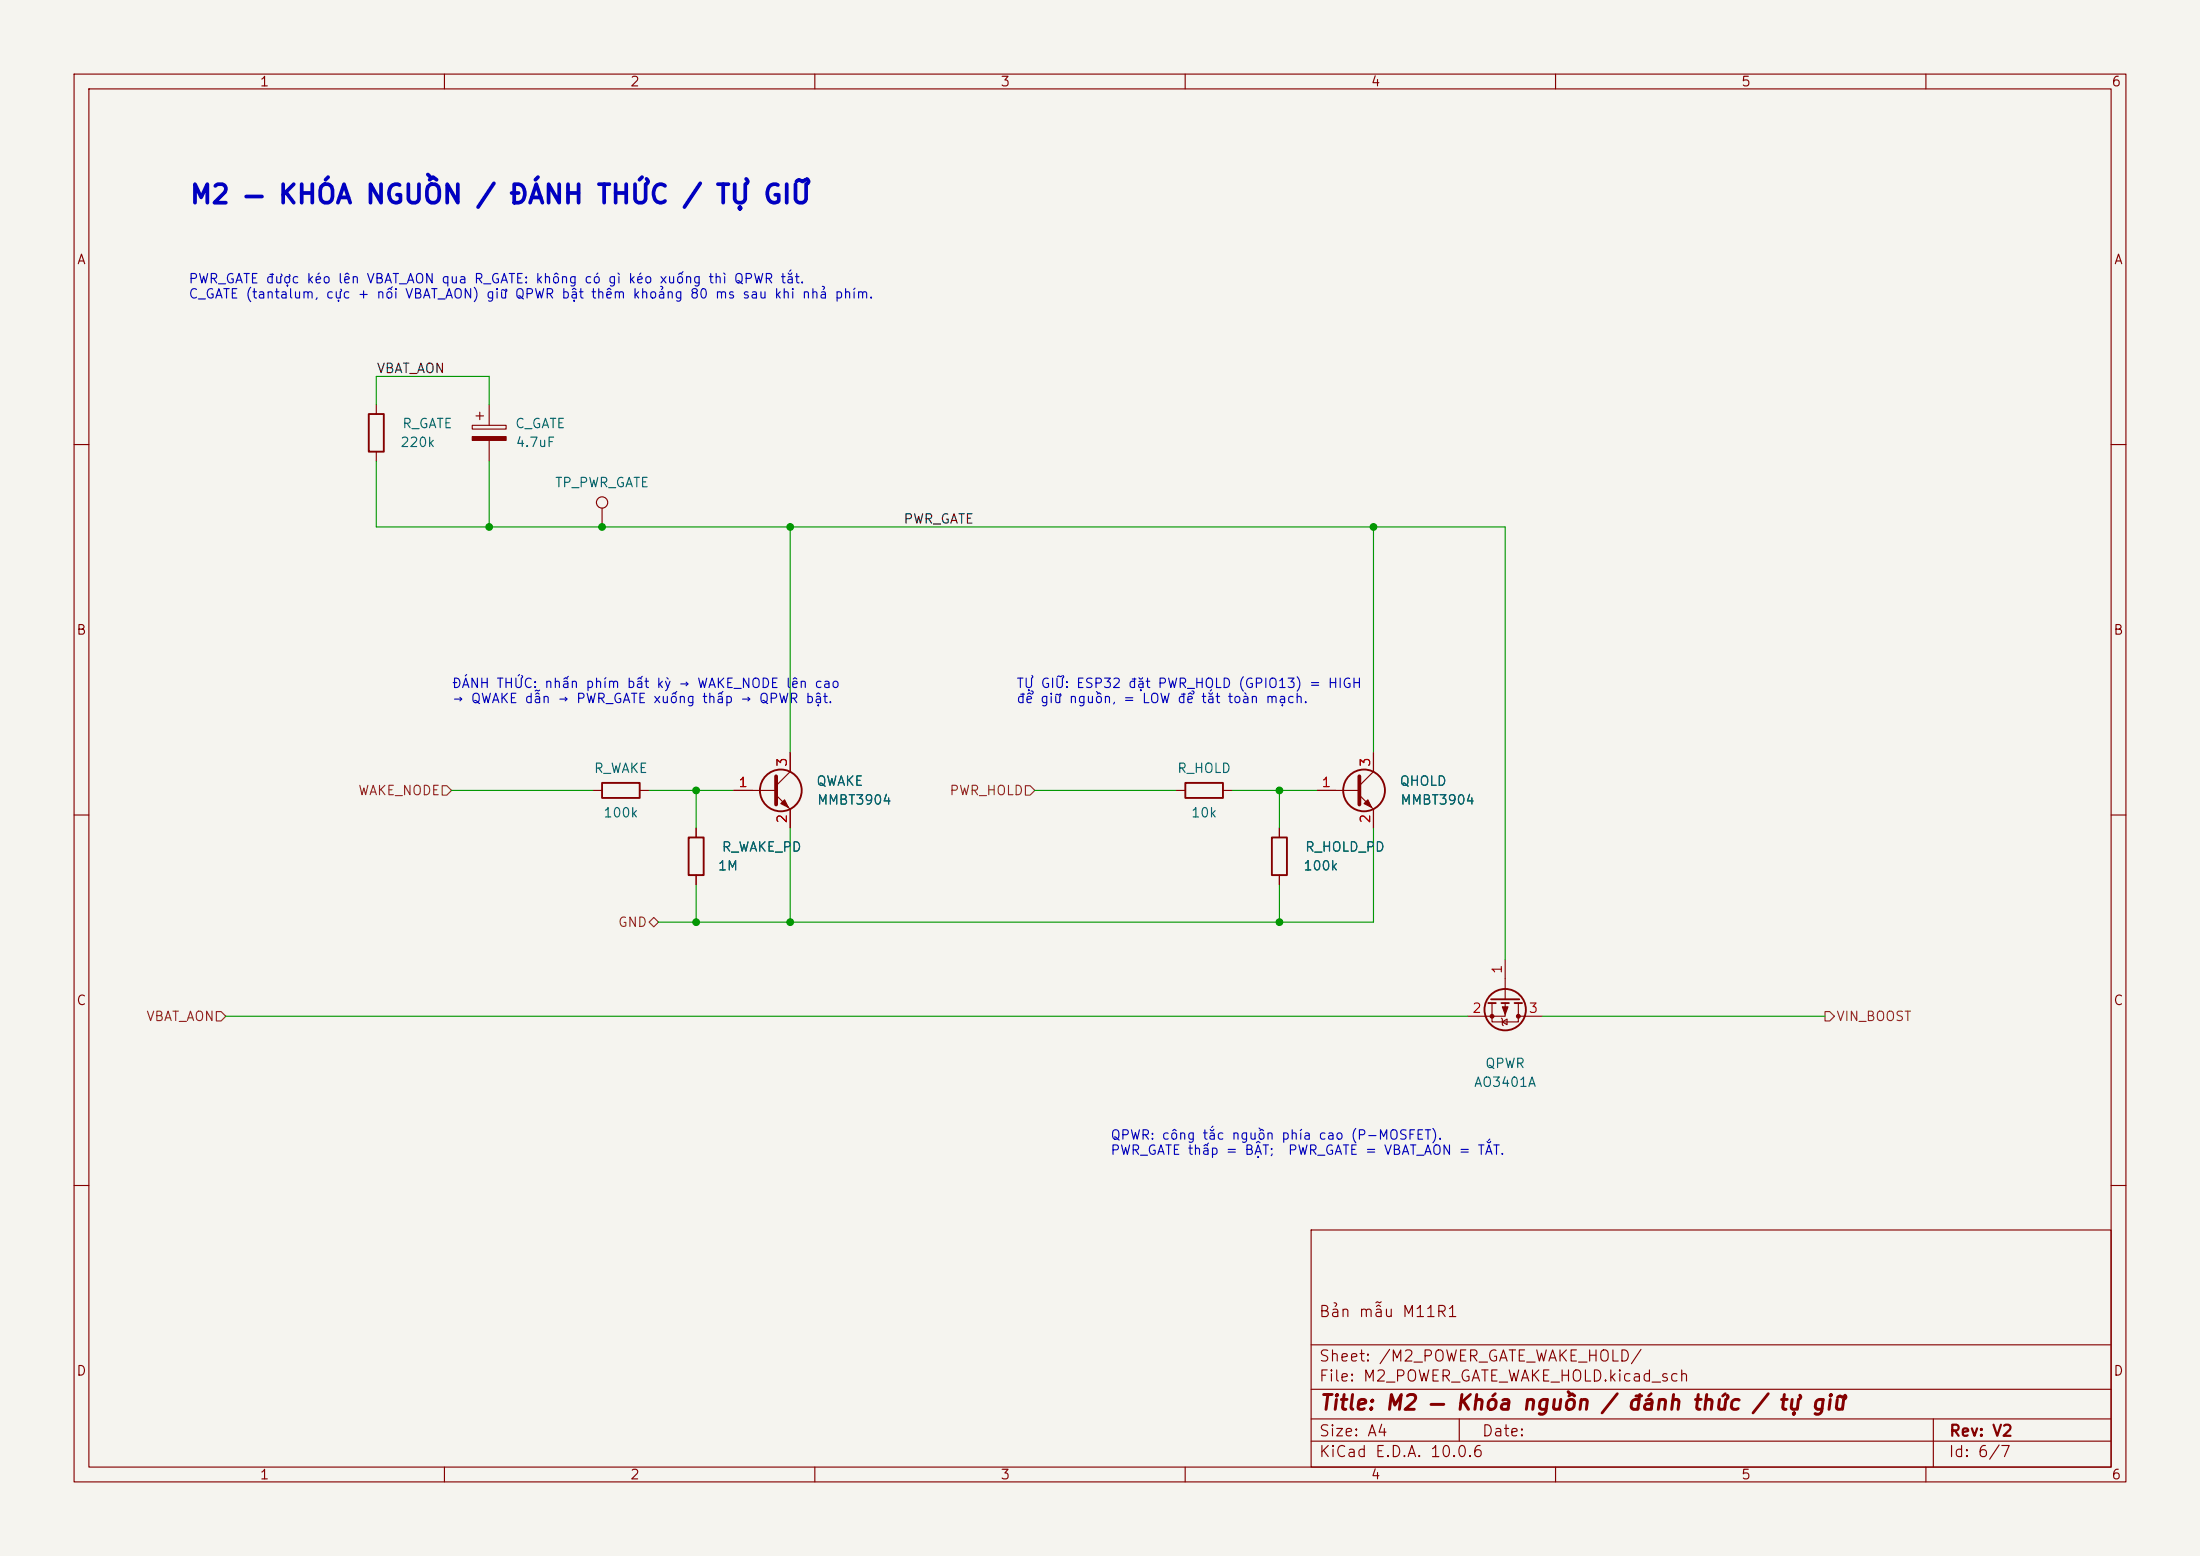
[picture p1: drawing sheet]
(kicad_sch
 (version 20260306)
 (generator "eeschema")
 (generator_version "10.0")
 (paper "A4")
 (title_block
  (title "M2 — Khóa nguồn / đánh thức / tự giữ")
  (rev "V2")
  (comment 1 "Bản mẫu M11R1")
  (comment 2 "")
  (comment 3 "")
  (comment 4 ""))
 (lib_symbols
  (symbol "Connector:TestPoint"
   (pin_numbers (hide yes))
   (pin_names
    (offset 0.762) (hide yes)) (exclude_from_sim no) (in_bom yes) (on_board yes)
   (in_pos_files yes)
   (duplicate_pin_numbers_are_jumpers no)
   (property "Reference" "TP" (at 0 6.858 0) (show_name no) (do_not_autoplace no) (effects (font (size 1.27 1.27))))
   (property "Value" "TestPoint" (at 0 5.08 0) (show_name no) (do_not_autoplace no) (effects (font (size 1.27 1.27))))
   (property "Footprint" "" (at 5.08 0 0) (show_name no) (do_not_autoplace no) (hide yes) (effects (font (size 1.27 1.27))))
   (property "Datasheet" "" (at 5.08 0 0) (show_name no) (do_not_autoplace no) (hide yes) (effects (font (size 1.27 1.27))))
   (property "Description" "test point" (at 0 0 0) (show_name no) (do_not_autoplace no) (hide yes) (effects (font (size 1.27 1.27))))
   (symbol "TestPoint_0_1"
    (circle (center 0 3.302) (radius 0.762) (stroke (width 0) (type default)) (fill (type none))))
   (symbol "TestPoint_1_1"
    (pin passive line (at 0 0 90) (length 2.54) (name "1" (effects (font (size 1.27 1.27)))) (number "1" (effects (font (size 1.27 1.27))))))
   (embedded_fonts no))
  (symbol "Device:C"
   (pin_numbers (hide yes))
   (pin_names
    (offset 0.254)) (exclude_from_sim no) (in_bom yes) (on_board yes)
   (in_pos_files yes)
   (duplicate_pin_numbers_are_jumpers no)
   (property "Reference" "C" (at 0.635 2.54 0) (show_name no) (do_not_autoplace no) (effects (font (size 1.27 1.27)) (justify left)))
   (property "Value" "C" (at 0.635 -2.54 0) (show_name no) (do_not_autoplace no) (effects (font (size 1.27 1.27)) (justify left)))
   (property "Footprint" "" (at 0.9652 -3.81 0) (show_name no) (do_not_autoplace no) (hide yes) (effects (font (size 1.27 1.27))))
   (property "Datasheet" "" (at 0 0 0) (show_name no) (do_not_autoplace no) (hide yes) (effects (font (size 1.27 1.27))))
   (property "Description" "Unpolarized capacitor" (at 0 0 0) (show_name no) (do_not_autoplace no) (hide yes) (effects (font (size 1.27 1.27))))
   (symbol "C_0_1"
    (polyline (pts (xy -2.032 0.762) (xy 2.032 0.762)) (stroke (width 0.508) (type default)) (fill (type none)))
    (polyline (pts (xy -2.032 -0.762) (xy 2.032 -0.762)) (stroke (width 0.508) (type default)) (fill (type none))))
   (symbol "C_1_1"
    (pin passive line (at 0 3.81 270) (length 2.794) (name "" (effects (font (size 1.27 1.27)))) (number "1" (effects (font (size 1.27 1.27)))))
    (pin passive line (at 0 -3.81 90) (length 2.794) (name "" (effects (font (size 1.27 1.27)))) (number "2" (effects (font (size 1.27 1.27))))))
   (embedded_fonts no))
  (symbol "Device:R"
   (pin_numbers (hide yes))
   (pin_names
    (offset 0)) (exclude_from_sim no) (in_bom yes) (on_board yes)
   (in_pos_files yes)
   (duplicate_pin_numbers_are_jumpers no)
   (property "Reference" "R" (at 2.032 0 90) (show_name no) (do_not_autoplace no) (effects (font (size 1.27 1.27))))
   (property "Value" "R" (at 0 0 90) (show_name no) (do_not_autoplace no) (effects (font (size 1.27 1.27))))
   (property "Footprint" "" (at -1.778 0 90) (show_name no) (do_not_autoplace no) (hide yes) (effects (font (size 1.27 1.27))))
   (property "Datasheet" "" (at 0 0 0) (show_name no) (do_not_autoplace no) (hide yes) (effects (font (size 1.27 1.27))))
   (property "Description" "Resistor" (at 0 0 0) (show_name no) (do_not_autoplace no) (hide yes) (effects (font (size 1.27 1.27))))
   (symbol "R_0_1"
    (rectangle (start -1.016 -2.54) (end 1.016 2.54) (stroke (width 0.254) (type default)) (fill (type none))))
   (symbol "R_1_1"
    (pin passive line (at 0 3.81 270) (length 1.27) (name "" (effects (font (size 1.27 1.27)))) (number "1" (effects (font (size 1.27 1.27)))))
    (pin passive line (at 0 -3.81 90) (length 1.27) (name "" (effects (font (size 1.27 1.27)))) (number "2" (effects (font (size 1.27 1.27))))))
   (embedded_fonts no))
  (symbol "Transistor_BJT:MMBT3904"
   (pin_names
    (offset 0) (hide yes)) (exclude_from_sim no) (in_bom yes) (on_board yes)
   (in_pos_files yes)
   (duplicate_pin_numbers_are_jumpers no)
   (property "Reference" "Q" (at 5.08 1.905 0) (show_name no) (do_not_autoplace no) (effects (font (size 1.27 1.27)) (justify left)))
   (property "Value" "MMBT3904" (at 5.08 0 0) (show_name no) (do_not_autoplace no) (effects (font (size 1.27 1.27)) (justify left)))
   (property "Footprint" "Package_TO_SOT_SMD:SOT-23" (at 5.08 -1.905 0) (show_name no) (do_not_autoplace no) (hide yes) (effects (font (size 1.27 1.27)
    (italic yes)) (justify left)))
   (property "Datasheet" "https://www.onsemi.com/pdf/datasheet/pzt3904-d.pdf" (at 0 0 0) (show_name no) (do_not_autoplace no) (hide yes) (effects (font (size 1.27 1.27)) (justify left)))
   (property "Description" "0.2A Ic, 40V Vce, Small Signal NPN Transistor, SOT-23" (at 0 0 0) (show_name no) (do_not_autoplace no) (hide yes) (effects (font (size 1.27 1.27))))
   (property "Sim.Device" "NPN" (at 0 0 0) (show_name no) (do_not_autoplace no) (hide yes) (effects (font (size 1.27 1.27))))
   (property "Sim.Pins" "1=B 2=E 3=C" (at 0 0 0) (show_name no) (do_not_autoplace no) (hide yes) (effects (font (size 1.27 1.27))))
   (symbol "MMBT3904_0_1"
    (polyline (pts (xy -2.54 0) (xy 0.635 0)) (stroke (width 0) (type default)) (fill (type none)))
    (polyline (pts (xy 0.635 1.905) (xy 0.635 -1.905)) (stroke (width 0.508) (type default)) (fill (type none)))
    (circle (center 1.27 0) (radius 2.8194) (stroke (width 0.254) (type default)) (fill (type none))))
   (symbol "MMBT3904_1_1"
    (polyline (pts (xy 0.635 0.635) (xy 2.54 2.54)) (stroke (width 0) (type default)) (fill (type none)))
    (polyline (pts (xy 0.635 -0.635) (xy 2.54 -2.54)) (stroke (width 0) (type default)) (fill (type none)))
    (polyline (pts (xy 1.27 -1.778) (xy 1.778 -1.27) (xy 2.286 -2.286) (xy 1.27 -1.778)) (stroke (width 0) (type default)) (fill (type outline)))
    (pin input line (at -5.08 0 0) (length 2.54) (name "B" (effects (font (size 1.27 1.27)))) (number "1" (effects (font (size 1.27 1.27)))))
    (pin passive line (at 2.54 -5.08 90) (length 2.54) (name "E" (effects (font (size 1.27 1.27)))) (number "2" (effects (font (size 1.27 1.27)))))
    (pin passive line (at 2.54 5.08 270) (length 2.54) (name "C" (effects (font (size 1.27 1.27)))) (number "3" (effects (font (size 1.27 1.27))))))
   (embedded_fonts no))
  (symbol "Transistor_BJT:Q_NPN_BEC"
   (pin_names
    (offset 0) (hide yes)) (exclude_from_sim no) (in_bom yes) (on_board yes)
   (in_pos_files yes)
   (duplicate_pin_numbers_are_jumpers no)
   (property "Reference" "Q" (at 5.08 1.27 0) (show_name no) (do_not_autoplace no) (effects (font (size 1.27 1.27)) (justify left)))
   (property "Value" "Q_NPN_BEC" (at 5.08 -1.27 0) (show_name no) (do_not_autoplace no) (effects (font (size 1.27 1.27)) (justify left)))
   (property "Footprint" "" (at 5.08 2.54 0) (show_name no) (do_not_autoplace no) (hide yes) (effects (font (size 1.27 1.27))))
   (property "Datasheet" "" (at 0 0 0) (show_name no) (do_not_autoplace no) (hide yes) (effects (font (size 1.27 1.27))))
   (property "Description" "NPN transistor, base/emitter/collector" (at 0 0 0) (show_name no) (do_not_autoplace no) (hide yes) (effects (font (size 1.27 1.27))))
   (property "Sim.Device" "NPN" (at 0 0 0) (show_name no) (do_not_autoplace no) (hide yes) (effects (font (size 1.27 1.27))))
   (property "Sim.Pins" "1=B 2=E 3=C" (at 0 0 0) (show_name no) (do_not_autoplace no) (hide yes) (effects (font (size 1.27 1.27))))
   (symbol "Q_NPN_BEC_0_1"
    (polyline (pts (xy -2.54 0) (xy 0.635 0)) (stroke (width 0) (type default)) (fill (type none)))
    (polyline (pts (xy 0.635 1.905) (xy 0.635 -1.905)) (stroke (width 0.508) (type default)) (fill (type none)))
    (circle (center 1.27 0) (radius 2.8194) (stroke (width 0.254) (type default)) (fill (type none))))
   (symbol "Q_NPN_BEC_1_1"
    (polyline (pts (xy 0.635 0.635) (xy 2.54 2.54)) (stroke (width 0) (type default)) (fill (type none)))
    (polyline (pts (xy 0.635 -0.635) (xy 2.54 -2.54)) (stroke (width 0) (type default)) (fill (type none)))
    (polyline (pts (xy 1.27 -1.778) (xy 1.778 -1.27) (xy 2.286 -2.286) (xy 1.27 -1.778)) (stroke (width 0) (type default)) (fill (type outline)))
    (pin input line (at -5.08 0 0) (length 2.54) (name "B" (effects (font (size 1.27 1.27)))) (number "1" (effects (font (size 1.27 1.27)))))
    (pin passive line (at 2.54 -5.08 90) (length 2.54) (name "E" (effects (font (size 1.27 1.27)))) (number "2" (effects (font (size 1.27 1.27)))))
    (pin passive line (at 2.54 5.08 270) (length 2.54) (name "C" (effects (font (size 1.27 1.27)))) (number "3" (effects (font (size 1.27 1.27))))))
   (embedded_fonts no))
  (symbol "Transistor_FET:AO3401A"
   (pin_names (hide yes)) (exclude_from_sim no) (in_bom yes) (on_board yes)
   (in_pos_files yes)
   (duplicate_pin_numbers_are_jumpers no)
   (property "Reference" "Q" (at 5.08 1.905 0) (show_name no) (do_not_autoplace no) (effects (font (size 1.27 1.27)) (justify left)))
   (property "Value" "AO3401A" (at 5.08 0 0) (show_name no) (do_not_autoplace no) (effects (font (size 1.27 1.27)) (justify left)))
   (property "Footprint" "Package_TO_SOT_SMD:SOT-23" (at 5.08 -1.905 0) (show_name no) (do_not_autoplace no) (hide yes) (effects (font (size 1.27 1.27)
    (italic yes)) (justify left)))
   (property "Datasheet" "http://www.aosmd.com/pdfs/datasheet/AO3401A.pdf" (at 5.08 -3.81 0) (show_name no) (do_not_autoplace no) (hide yes) (effects (font (size 1.27 1.27)) (justify left)))
   (property "Description" "-4.0A Id, -30V Vds, P-Channel MOSFET, SOT-23" (at 0 0 0) (show_name no) (do_not_autoplace no) (hide yes) (effects (font (size 1.27 1.27))))
   (symbol "AO3401A_0_1"
    (polyline (pts (xy 0.254 1.905) (xy 0.254 -1.905)) (stroke (width 0.254) (type default)) (fill (type none)))
    (polyline (pts (xy 0.254 0) (xy -2.54 0)) (stroke (width 0) (type default)) (fill (type none)))
    (polyline (pts (xy 0.762 2.286) (xy 0.762 1.27)) (stroke (width 0.254) (type default)) (fill (type none)))
    (polyline (pts (xy 0.762 1.778) (xy 3.302 1.778) (xy 3.302 -1.778) (xy 0.762 -1.778)) (stroke (width 0) (type default)) (fill (type none)))
    (polyline (pts (xy 0.762 0.508) (xy 0.762 -0.508)) (stroke (width 0.254) (type default)) (fill (type none)))
    (polyline (pts (xy 0.762 -1.27) (xy 0.762 -2.286)) (stroke (width 0.254) (type default)) (fill (type none)))
    (circle (center 1.651 0) (radius 2.794) (stroke (width 0.254) (type default)) (fill (type none)))
    (polyline (pts (xy 2.286 0) (xy 1.27 0.381) (xy 1.27 -0.381) (xy 2.286 0)) (stroke (width 0) (type default)) (fill (type outline)))
    (polyline (pts (xy 2.54 2.54) (xy 2.54 1.778)) (stroke (width 0) (type default)) (fill (type none)))
    (circle (center 2.54 1.778) (radius 0.254) (stroke (width 0) (type default)) (fill (type outline)))
    (circle (center 2.54 -1.778) (radius 0.254) (stroke (width 0) (type default)) (fill (type outline)))
    (polyline (pts (xy 2.54 -2.54) (xy 2.54 0) (xy 0.762 0)) (stroke (width 0) (type default)) (fill (type none)))
    (polyline (pts (xy 2.794 -0.508) (xy 2.921 -0.381) (xy 3.683 -0.381) (xy 3.81 -0.254)) (stroke (width 0) (type default)) (fill (type none)))
    (polyline (pts (xy 3.302 -0.381) (xy 2.921 0.254) (xy 3.683 0.254) (xy 3.302 -0.381)) (stroke (width 0) (type default)) (fill (type none))))
   (symbol "AO3401A_1_1"
    (pin input line (at -5.08 0 0) (length 2.54) (name "G" (effects (font (size 1.27 1.27)))) (number "1" (effects (font (size 1.27 1.27)))))
    (pin passive line (at 2.54 -5.08 90) (length 2.54) (name "S" (effects (font (size 1.27 1.27)))) (number "2" (effects (font (size 1.27 1.27)))))
    (pin passive line (at 2.54 5.08 270) (length 2.54) (name "D" (effects (font (size 1.27 1.27)))) (number "3" (effects (font (size 1.27 1.27))))))
   (embedded_fonts no))
  (symbol "Device:C_Polarized"
   (pin_numbers (hide yes))
   (pin_names
    (offset 0.254)) (exclude_from_sim no) (in_bom yes) (on_board yes)
   (in_pos_files yes)
   (duplicate_pin_numbers_are_jumpers no)
   (property "Reference" "C" (at 0.635 2.54 0) (show_name no) (do_not_autoplace no) (effects (font (size 1.27 1.27)) (justify left)))
   (property "Value" "C_Polarized" (at 0.635 -2.54 0) (show_name no) (do_not_autoplace no) (effects (font (size 1.27 1.27)) (justify left)))
   (property "Footprint" "" (at 0.9652 -3.81 0) (show_name no) (do_not_autoplace no) (hide yes) (effects (font (size 1.27 1.27))))
   (property "Datasheet" "" (at 0 0 0) (show_name no) (do_not_autoplace no) (hide yes) (effects (font (size 1.27 1.27))))
   (property "Description" "Polarized capacitor" (at 0 0 0) (show_name no) (do_not_autoplace no) (hide yes) (effects (font (size 1.27 1.27))))
   (symbol "C_Polarized_0_1"
    (rectangle (start -2.286 0.508) (end 2.286 1.016) (stroke (width 0) (type default)) (fill (type none)))
    (polyline (pts (xy -1.778 2.286) (xy -0.762 2.286)) (stroke (width 0) (type default)) (fill (type none)))
    (polyline (pts (xy -1.27 2.794) (xy -1.27 1.778)) (stroke (width 0) (type default)) (fill (type none)))
    (rectangle (start 2.286 -0.508) (end -2.286 -1.016) (stroke (width 0) (type default)) (fill (type outline))))
   (symbol "C_Polarized_1_1"
    (pin passive line (at 0 3.81 270) (length 2.794) (name "" (effects (font (size 1.27 1.27)))) (number "1" (effects (font (size 1.27 1.27)))))
    (pin passive line (at 0 -3.81 90) (length 2.794) (name "" (effects (font (size 1.27 1.27)))) (number "2" (effects (font (size 1.27 1.27))))))
   (embedded_fonts no)))
 (junction
  (at 81.28 71.12)
  (diameter 0))
 (junction
  (at 66.04 71.12)
  (diameter 0))
 (junction
  (at 106.68 71.12)
  (diameter 0))
 (junction
  (at 185.42 71.12)
  (diameter 0))
 (junction
  (at 93.98 106.68)
  (diameter 0))
 (junction
  (at 172.72 106.68)
  (diameter 0))
 (junction
  (at 93.98 124.46)
  (diameter 0))
 (junction
  (at 106.68 124.46)
  (diameter 0))
 (junction
  (at 172.72 124.46)
  (diameter 0))
 (wire
  (pts (xy 50.8 54.61) (xy 50.8 50.8)))
 (wire
  (pts (xy 50.8 50.8) (xy 66.04 50.8)))
 (wire
  (pts (xy 66.04 50.8) (xy 66.04 54.61)))
 (wire
  (pts (xy 50.8 62.23) (xy 50.8 71.12)))
 (wire
  (pts (xy 50.8 71.12) (xy 203.2 71.12)))
 (wire
  (pts (xy 203.2 71.12) (xy 203.2 129.54)))
 (wire
  (pts (xy 66.04 62.23) (xy 66.04 71.12)))
 (wire
  (pts (xy 106.68 101.6) (xy 106.68 71.12)))
 (wire
  (pts (xy 185.42 101.6) (xy 185.42 71.12)))
 (wire
  (pts (xy 60.96 106.68) (xy 80.01 106.68)))
 (wire
  (pts (xy 87.63 106.68) (xy 99.06 106.68)))
 (wire
  (pts (xy 93.98 106.68) (xy 93.98 111.76)))
 (wire
  (pts (xy 139.7 106.68) (xy 158.75 106.68)))
 (wire
  (pts (xy 166.37 106.68) (xy 177.8 106.68)))
 (wire
  (pts (xy 172.72 106.68) (xy 172.72 111.76)))
 (wire
  (pts (xy 88.9 124.46) (xy 185.42 124.46)))
 (wire
  (pts (xy 185.42 124.46) (xy 185.42 111.76)))
 (wire
  (pts (xy 93.98 119.38) (xy 93.98 124.46)))
 (wire
  (pts (xy 106.68 111.76) (xy 106.68 124.46)))
 (wire
  (pts (xy 172.72 119.38) (xy 172.72 124.46)))
 (wire
  (pts (xy 30.48 137.16) (xy 198.12 137.16)))
 (wire
  (pts (xy 208.28 137.16) (xy 246.38 137.16)))
 (label "VBAT_AON"
  (at 50.8 50.8 0)
  (effects (font (size 1.27 1.27)) (justify left bottom)))
 (label "PWR_GATE"
  (at 121.92 71.12 0)
  (effects (font (size 1.27 1.27)) (justify left bottom)))
 (hierarchical_label "WAKE_NODE"
  (shape input)
  (at 60.96 106.68 180)
  (effects (font (size 1.27 1.27)) (justify right)))
 (hierarchical_label "PWR_HOLD"
  (shape input)
  (at 139.7 106.68 180)
  (effects (font (size 1.27 1.27)) (justify right)))
 (hierarchical_label "GND"
  (shape bidirectional)
  (at 88.9 124.46 180)
  (effects (font (size 1.27 1.27)) (justify right)))
 (hierarchical_label "VBAT_AON"
  (shape input)
  (at 30.48 137.16 180)
  (effects (font (size 1.27 1.27)) (justify right)))
 (hierarchical_label "VIN_BOOST"
  (shape output)
  (at 246.38 137.16 0)
  (effects (font (size 1.27 1.27)) (justify left)))
 (text "M2 — KHÓA NGUỒN / ĐÁNH THỨC / TỰ GIỮ" (at 25.4 27.94 0) (effects (font (size 2.5 2.5) (bold yes)) (justify left bottom)))
 (text "PWR_GATE được kéo lên VBAT_AON qua R_GATE: không có gì kéo xuống thì QPWR tắt.\nC_GATE (tantalum, cực + nối VBAT_AON) giữ QPWR bật thêm khoảng 80 ms sau khi nhả phím." (at 25.4 40.64 0) (effects (font (size 1.27 1.27)) (justify left bottom)))
 (text "ĐÁNH THỨC: nhấn phím bất kỳ → WAKE_NODE lên cao\n→ QWAKE dẫn → PWR_GATE xuống thấp → QPWR bật." (at 60.96 95.25 0) (effects (font (size 1.27 1.27)) (justify left bottom)))
 (text "TỰ GIỮ: ESP32 đặt PWR_HOLD (GPIO13) = HIGH\nđể giữ nguồn, = LOW để tắt toàn mạch." (at 137.16 95.25 0) (effects (font (size 1.27 1.27)) (justify left bottom)))
 (text "QPWR: công tắc nguồn phía cao (P-MOSFET).\nPWR_GATE thấp = BẬT;  PWR_GATE = VBAT_AON = TẮT." (at 149.86 156.21 0) (effects (font (size 1.27 1.27)) (justify left bottom)))
 (symbol
  (lib_id "Transistor_BJT:Q_NPN_BEC")
  (at 182.88 106.68 0)
  (unit 1)
  (exclude_from_sim no)
  (in_bom yes)
  (on_board yes)
  (dnp no)
  (property "Reference" "QHOLD" (at 192.13 105.41 0) (show_name no) (do_not_autoplace no) (effects (font (size 1.27 1.27))))
  (property "Value" "MMBT3904" (at 194.08 107.95 0) (show_name no) (do_not_autoplace no) (effects (font (size 1.27 1.27))))
  (property "Footprint" "Package_TO_SOT_SMD:SOT-23" (at 182.88 106.68 0) (hide yes) (show_name no) (do_not_autoplace no) (effects (font (size 1.27 1.27))))
  (property "Datasheet" "https://assets.nexperia.com/documents/data-sheet/MMBT3904.pdf" (at 182.88 106.68 0) (hide yes) (show_name no) (do_not_autoplace no) (effects (font (size 1.27 1.27))))
  (property "Description" "" (at 182.88 106.68 0) (show_name no) (do_not_autoplace no) (effects (font (size 1.27 1.27))))
  (property "M8LibraryRepair" "Standard Q_NPN_BEC rebind; MMBT3904 retained; 1=B,2=E,3=C; same coordinates and three original pin nets; no ERC suppression." (at 182.88 106.68 0) (hide yes) (show_name no) (do_not_autoplace no) (effects (font (size 1.27 1.27))))
  (property "Manufacturer" "Nexperia" (at 182.88 106.68 0) (effects (font (size 1.27 1.27)) (hide yes)))
  (property "MPN" "MMBT3904,215" (at 182.88 106.68 0) (effects (font (size 1.27 1.27)) (hide yes)))
  (property "PinAudit" "SOT23:1=B,2=E,3=C; exact selected Nexperia marking7A plus manufacturing-site suffix, not1AM. Legacy displayed MMBT3904-1AM value identifies the frozen family; procurement must follow this MPN. Same family/pin semantics; gain and saturation guarantees checked locally." (at 182.88 106.68 0) (effects (font (size 1.27 1.27)) (hide yes)))
  (body_style 1)
  (in_pos_files yes)
  (pin "3")
  (pin "1")
  (pin "2"))
 (symbol
  (lib_id "Device:R")
  (at 50.8 58.42 0)
  (unit 1)
  (exclude_from_sim no)
  (in_bom yes)
  (on_board yes)
  (dnp no)
  (property "Reference" "R_GATE" (at 57.7 57.15 0) (show_name no) (do_not_autoplace no) (effects (font (size 1.27 1.27))))
  (property "Value" "220k" (at 56.4 59.69 0) (show_name no) (do_not_autoplace no) (effects (font (size 1.27 1.27))))
  (property "Footprint" "Resistor_SMD:R_1206_3216Metric" (at 50.8 58.42 0) (hide yes) (show_name no) (do_not_autoplace no) (effects (font (size 1.27 1.27))))
  (property "Datasheet" "https://www.kstmicro.com/wp-content/uploads/2024/07/PYu-RC_Group_51_RoHS_L_12-14.pdf" (at 50.8 58.42 0) (hide yes) (show_name no) (do_not_autoplace no) (effects (font (size 1.27 1.27))))
  (property "Description" "" (at 50.8 58.42 0) (show_name no) (do_not_autoplace no) (effects (font (size 1.27 1.27))))
  (property "Manufacturer" "Supplierlocal" (at 50.8 58.42 0) (effects (font (size 1.27 1.27)) (hide yes)))
  (property "MPN" "220k_1pct_1206" (at 50.8 58.42 0) (effects (font (size 1.27 1.27)) (hide yes)))
  (property "Supplier" "ThegioiIC" (at 50.8 58.42 0) (effects (font (size 1 1)) (hide yes)))
  (property "Ratings" "220k+/-1%;singlepart;80msC_GATEprototypehandoffretained" (at 50.8 58.42 0) (effects (font (size 1 1)) (hide yes)))
  (body_style 1)
  (in_pos_files yes)
  (pin "2")
  (pin "1"))
 (symbol
  (lib_id "Device:R")
  (at 83.82 106.68 90)
  (unit 1)
  (exclude_from_sim no)
  (in_bom yes)
  (on_board yes)
  (dnp no)
  (property "Reference" "R_WAKE" (at 83.82 103.68 90) (show_name no) (do_not_autoplace no) (effects (font (size 1.27 1.27))))
  (property "Value" "100k" (at 83.82 109.68 90) (show_name no) (do_not_autoplace no) (effects (font (size 1.27 1.27))))
  (property "Footprint" "Resistor_SMD:R_0805_2012Metric" (at 83.82 106.68 90) (hide yes) (show_name no) (do_not_autoplace no) (effects (font (size 1.27 1.27))))
  (property "Datasheet" "https://www.kstmicro.com/wp-content/uploads/2024/07/PYu-RC_Group_51_RoHS_L_12-14.pdf" (at 83.82 106.68 0) (hide yes) (show_name no) (do_not_autoplace no) (effects (font (size 1.27 1.27))))
  (property "Description" "" (at 83.82 106.68 0) (show_name no) (do_not_autoplace no) (effects (font (size 1.27 1.27))))
  (property "Manufacturer" "Yageo" (at 83.82 106.68 0) (effects (font (size 1.27 1.27)) (hide yes)))
  (property "MPN" "RC0805FR-07100KL" (at 83.82 106.68 0) (effects (font (size 1.27 1.27)) (hide yes)))
  (body_style 1)
  (in_pos_files yes)
  (pin "2")
  (pin "1"))
 (symbol
  (lib_id "Device:R")
  (at 93.98 115.57 0)
  (unit 1)
  (exclude_from_sim no)
  (in_bom yes)
  (on_board yes)
  (dnp no)
  (property "Reference" "R_WAKE_PD" (at 102.83 114.3 0) (show_name no) (do_not_autoplace no) (effects (font (size 1.27 1.27))))
  (property "Value" "1M" (at 98.28 116.84 0) (show_name no) (do_not_autoplace no) (effects (font (size 1.27 1.27))))
  (property "Footprint" "Resistor_SMD:R_0805_2012Metric" (at 93.98 115.57 0) (hide yes) (show_name no) (do_not_autoplace no) (effects (font (size 1.27 1.27))))
  (property "Datasheet" "https://www.kstmicro.com/wp-content/uploads/2024/07/PYu-RC_Group_51_RoHS_L_12-14.pdf" (at 93.98 115.57 0) (hide yes) (show_name no) (do_not_autoplace no) (effects (font (size 1.27 1.27))))
  (property "Description" "" (at 93.98 115.57 0) (show_name no) (do_not_autoplace no) (effects (font (size 1.27 1.27))))
  (property "Manufacturer" "Yageo" (at 93.98 115.57 0) (effects (font (size 1.27 1.27)) (hide yes)))
  (property "MPN" "RC0805FR-071ML" (at 93.98 115.57 0) (effects (font (size 1.27 1.27)) (hide yes)))
  (body_style 1)
  (in_pos_files yes)
  (pin "2")
  (pin "1"))
 (symbol
  (lib_id "Connector:TestPoint")
  (at 81.28 71.12 0)
  (unit 1)
  (exclude_from_sim no)
  (in_bom no)
  (on_board yes)
  (dnp no)
  (property "Reference" "TP_PWR_GATE" (at 81.28 65.12 0) (show_name no) (do_not_autoplace no) (effects (font (size 1.27 1.27))))
  (property "Value" "PWR_GATE" (at 81.28 79.12 0) (hide yes) (show_name no) (do_not_autoplace no) (effects (font (size 1.27 1.27))))
  (property "Footprint" "TestPoint:TestPoint_Pad_D1.5mm" (at 81.28 71.12 0) (hide yes) (show_name no) (do_not_autoplace no) (effects (font (size 1.27 1.27))))
  (property "Datasheet" "" (at 81.28 71.12 0) (hide yes) (show_name no) (do_not_autoplace no) (effects (font (size 1.27 1.27))))
  (property "Description" "" (at 81.28 71.12 0) (show_name no) (do_not_autoplace no) (effects (font (size 1.27 1.27))))
  (property "Implementation" "Bare PCB copper probe pad, F.Cu/F.Mask only; no installed part; retain PCB and net; placement must keep probe accessible." (at 81.28 71.12 0) (effects (font (size 1.27 1.27)) (hide yes)))
  (body_style 1)
  (in_pos_files yes)
  (pin "1"))
 (symbol
  (lib_id "Device:R")
  (at 162.56 106.68 90)
  (unit 1)
  (exclude_from_sim no)
  (in_bom yes)
  (on_board yes)
  (dnp no)
  (property "Reference" "R_HOLD" (at 162.56 103.68 90) (show_name no) (do_not_autoplace no) (effects (font (size 1.27 1.27))))
  (property "Value" "10k" (at 162.56 109.68 90) (show_name no) (do_not_autoplace no) (effects (font (size 1.27 1.27))))
  (property "Footprint" "Resistor_SMD:R_0805_2012Metric" (at 162.56 106.68 90) (hide yes) (show_name no) (do_not_autoplace no) (effects (font (size 1.27 1.27))))
  (property "Datasheet" "https://www.kstmicro.com/wp-content/uploads/2024/07/PYu-RC_Group_51_RoHS_L_12-14.pdf" (at 162.56 106.68 0) (hide yes) (show_name no) (do_not_autoplace no) (effects (font (size 1.27 1.27))))
  (property "Description" "" (at 162.56 106.68 0) (show_name no) (do_not_autoplace no) (effects (font (size 1.27 1.27))))
  (property "Manufacturer" "Yageo" (at 162.56 106.68 0) (effects (font (size 1.27 1.27)) (hide yes)))
  (property "MPN" "RC0805FR-0710KL" (at 162.56 106.68 0) (effects (font (size 1.27 1.27)) (hide yes)))
  (body_style 1)
  (in_pos_files yes)
  (pin "1")
  (pin "2"))
 (symbol
  (lib_id "Device:R")
  (at 172.72 115.57 0)
  (unit 1)
  (exclude_from_sim no)
  (in_bom yes)
  (on_board yes)
  (dnp no)
  (property "Reference" "R_HOLD_PD" (at 181.57 114.3 0) (show_name no) (do_not_autoplace no) (effects (font (size 1.27 1.27))))
  (property "Value" "100k" (at 178.32 116.84 0) (show_name no) (do_not_autoplace no) (effects (font (size 1.27 1.27))))
  (property "Footprint" "Resistor_SMD:R_0805_2012Metric" (at 172.72 115.57 0) (hide yes) (show_name no) (do_not_autoplace no) (effects (font (size 1.27 1.27))))
  (property "Datasheet" "https://www.kstmicro.com/wp-content/uploads/2024/07/PYu-RC_Group_51_RoHS_L_12-14.pdf" (at 172.72 115.57 0) (hide yes) (show_name no) (do_not_autoplace no) (effects (font (size 1.27 1.27))))
  (property "Description" "" (at 172.72 115.57 0) (show_name no) (do_not_autoplace no) (effects (font (size 1.27 1.27))))
  (property "Manufacturer" "Yageo" (at 172.72 115.57 0) (effects (font (size 1.27 1.27)) (hide yes)))
  (property "MPN" "RC0805FR-07100KL" (at 172.72 115.57 0) (effects (font (size 1.27 1.27)) (hide yes)))
  (body_style 1)
  (in_pos_files yes)
  (pin "2")
  (pin "1"))
 (symbol
  (lib_id "Transistor_FET:AO3401A")
  (at 203.2 134.62 270)
  (unit 1)
  (exclude_from_sim no)
  (in_bom yes)
  (on_board yes)
  (dnp no)
  (property "Reference" "QPWR" (at 203.2 143.51 90) (show_name no) (do_not_autoplace no) (effects (font (size 1.27 1.27))))
  (property "Value" "AO3401A" (at 203.2 146.05 90) (show_name no) (do_not_autoplace no) (effects (font (size 1.27 1.27))))
  (property "Footprint" "Package_TO_SOT_SMD:SOT-23" (at 203.2 134.62 180) (hide yes) (show_name no) (do_not_autoplace no) (effects (font (size 1.27 1.27))))
  (property "Datasheet" "https://www.aosmd.com/res/data_sheets/AO3401A.pdf" (at 203.2 134.62 0) (hide yes) (show_name no) (do_not_autoplace no) (effects (font (size 1.27 1.27))))
  (property "Description" "" (at 203.2 134.62 0) (show_name no) (do_not_autoplace no) (effects (font (size 1.27 1.27))))
  (property "Manufacturer" "Alpha & Omega Semiconductor" (at 203.2 134.62 0) (effects (font (size 1.27 1.27)) (hide yes)))
  (property "MPN" "AO3401A" (at 203.2 134.62 0) (effects (font (size 1.27 1.27)) (hide yes)))
  (property "PinAudit" "SOT23:1=G,2=S,3=D; top-view lead numbering matches footprint; body diode retained. No electrical substitution." (at 203.2 134.62 0) (effects (font (size 1.27 1.27)) (hide yes)))
  (body_style 1)
  (in_pos_files yes)
  (pin "3")
  (pin "1")
  (pin "2"))
 (symbol
  (lib_id "Transistor_BJT:Q_NPN_BEC")
  (at 104.14 106.68 0)
  (unit 1)
  (exclude_from_sim no)
  (in_bom yes)
  (on_board yes)
  (dnp no)
  (property "Reference" "QWAKE" (at 113.39 105.41 0) (show_name no) (do_not_autoplace no) (effects (font (size 1.27 1.27))))
  (property "Value" "MMBT3904" (at 115.34 107.95 0) (show_name no) (do_not_autoplace no) (effects (font (size 1.27 1.27))))
  (property "Footprint" "Package_TO_SOT_SMD:SOT-23" (at 104.14 106.68 0) (hide yes) (show_name no) (do_not_autoplace no) (effects (font (size 1.27 1.27))))
  (property "Datasheet" "https://assets.nexperia.com/documents/data-sheet/MMBT3904.pdf" (at 104.14 106.68 0) (hide yes) (show_name no) (do_not_autoplace no) (effects (font (size 1.27 1.27))))
  (property "Description" "" (at 104.14 106.68 0) (show_name no) (do_not_autoplace no) (effects (font (size 1.27 1.27))))
  (property "M8LibraryRepair" "Standard Q_NPN_BEC rebind; MMBT3904 retained; 1=B,2=E,3=C; same coordinates and three original pin nets; no ERC suppression." (at 104.14 106.68 0) (hide yes) (show_name no) (do_not_autoplace no) (effects (font (size 1.27 1.27))))
  (property "Manufacturer" "Nexperia" (at 104.14 106.68 0) (effects (font (size 1.27 1.27)) (hide yes)))
  (property "MPN" "MMBT3904,215" (at 104.14 106.68 0) (effects (font (size 1.27 1.27)) (hide yes)))
  (property "PinAudit" "SOT23:1=B,2=E,3=C; exact selected Nexperia marking7A plus manufacturing-site suffix, not1AM. Legacy displayed MMBT3904-1AM value identifies the frozen family; procurement must follow this MPN. Same family/pin semantics; gain and saturation guarantees checked locally." (at 104.14 106.68 0) (effects (font (size 1.27 1.27)) (hide yes)))
  (body_style 1)
  (in_pos_files yes)
  (pin "2")
  (pin "1")
  (pin "3"))
 (symbol
  (lib_id "Device:C_Polarized")
  (at 66.04 58.42 0)
  (unit 1)
  (exclude_from_sim no)
  (in_bom yes)
  (on_board yes)
  (dnp no)
  (property "Reference" "C_GATE" (at 72.94 57.15 0) (show_name no) (do_not_autoplace no) (effects (font (size 1.27 1.27))))
  (property "Value" "4.7uF" (at 72.29 59.69 0) (show_name no) (do_not_autoplace no) (effects (font (size 1.27 1.27))))
  (property "Footprint" "quiz_remote_physical:CP_AVX_TAJ_A_3216_18" (at 66.04 58.42 0) (hide yes) (show_name no) (do_not_autoplace no) (effects (font (size 1.27 1.27))))
  (property "Datasheet" "https://datasheets.kyocera-avx.com/TAJ.pdf" (at 66.04 58.42 0) (hide yes) (show_name no) (do_not_autoplace no) (effects (font (size 1.27 1.27))))
  (property "Description" "Polarized tantalum: pin1 (+) VBAT_AON; pin2 (-) PWR_GATE. Prototype0-50C; PWR_HOLD within80ms after key release, initial |VGS|>=2.8V." (at 66.04 58.42 0) (hide yes) (show_name no) (do_not_autoplace no) (effects (font (size 1.27 1.27))))
  (property "Manufacturer" "KYOCERA AVX" (at 66.04 58.42 0) (effects (font (size 1.27 1.27)) (hide yes)))
  (property "MPN" "TAJA475K016RNJ" (at 66.04 58.42 0) (effects (font (size 1.27 1.27)) (hide yes)))
  (property "Supplier" "LinhKienX" (at 66.04 58.42 0) (effects (font (size 1.27 1.27)) (hide yes)))
  (property "Supplier Link" "https://linhkienx.com/tu-tantalum-4-7uf-16v-1206-taja475k016rnj" (at 66.04 58.42 0) (effects (font (size 1.27 1.27)) (hide yes)))
  (property "FootprintStatus" "BLOCKED: existing0805 is provisional. Exact2.2uF MPN/effective capacitance must be selected after local M2 timing check; do not place this part from footprint name alone." (at 66.04 58.42 0) (effects (font (size 1.27 1.27)) (hide yes)))
  (body_style 1)
  (in_pos_files yes)
  (pin "2")
  (pin "1"))
 (sheet_instances
  (path ""
   (page "1"))))
